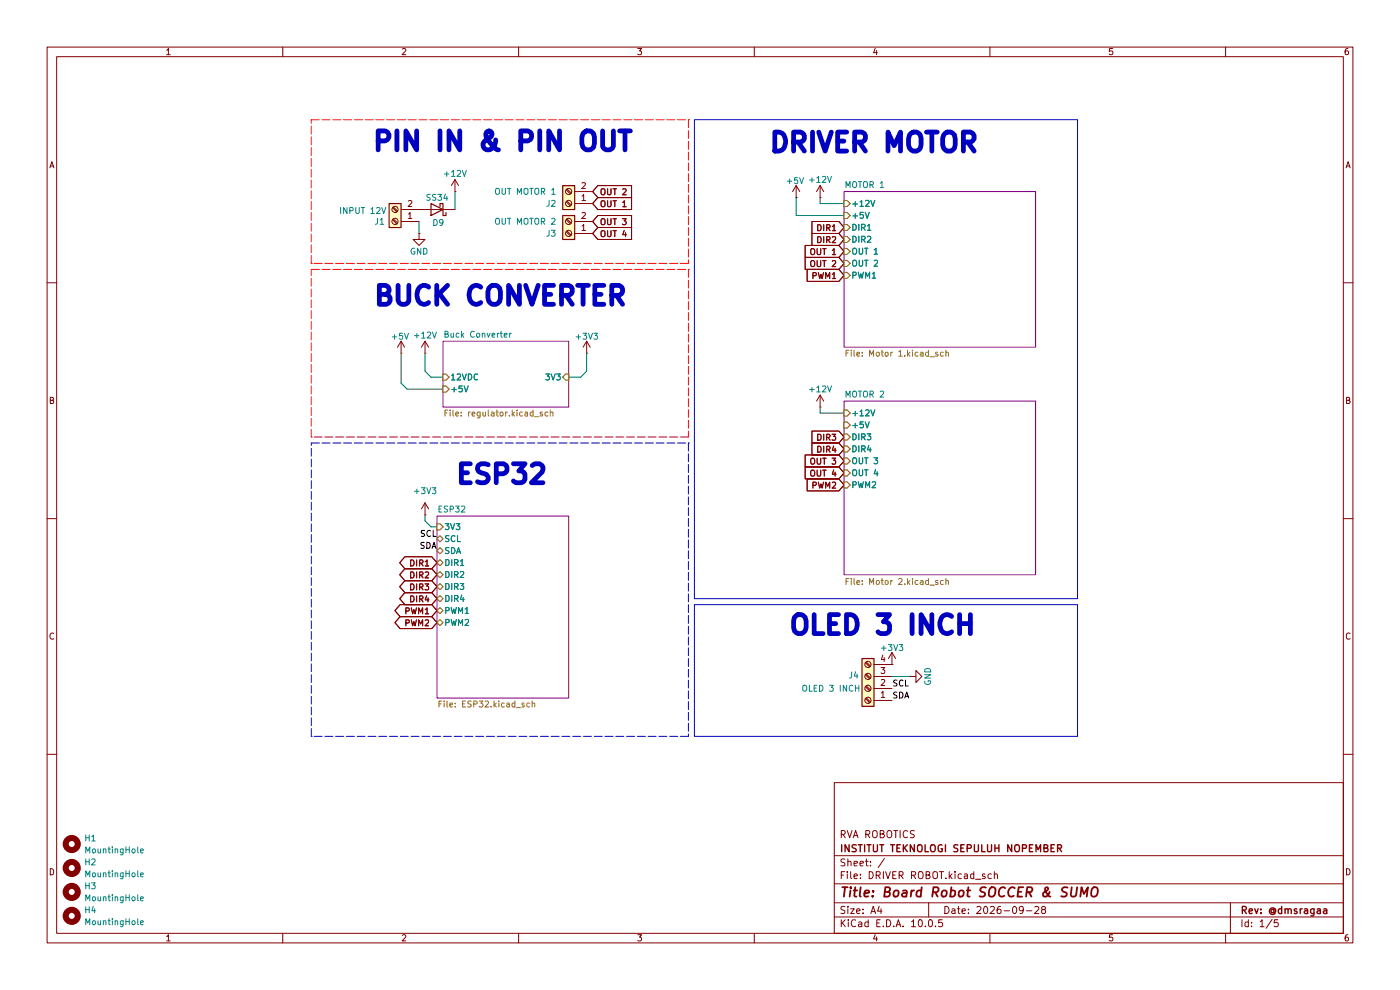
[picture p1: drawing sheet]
(kicad_sch
 (version 20260306)
 (generator "eeschema")
 (generator_version "10.0")
 (paper "A4")
 (title_block
  (title "Board Robot SOCCER & SUMO")
  (date "2026-09-28")
  (rev "@dmsragaa")
  (company "INSTITUT TEKNOLOGI SEPULUH NOPEMBER")
  (comment 1 "RVA ROBOTICS"))
 (lib_symbols
  (symbol "Connector:Screw_Terminal_01x02"
   (pin_names
    (offset 1.016) (hide yes)) (exclude_from_sim no) (in_bom yes) (on_board yes)
   (in_pos_files yes)
   (duplicate_pin_numbers_are_jumpers no)
   (property "Reference" "J" (at 0 2.54 0) (show_name no) (do_not_autoplace no) (effects (font (size 1.27 1.27))))
   (property "Value" "Screw_Terminal_01x02" (at 0 -5.08 0) (show_name no) (do_not_autoplace no) (effects (font (size 1.27 1.27))))
   (property "Footprint" "" (at 0 0 0) (show_name no) (do_not_autoplace no) (hide yes) (effects (font (size 1.27 1.27))))
   (property "Datasheet" "" (at 0 0 0) (show_name no) (do_not_autoplace no) (hide yes) (effects (font (size 1.27 1.27))))
   (property "Description" "Generic screw terminal, single row, 01x02, script generated (kicad-library-utils/schlib/autogen/connector/)" (at 0 0 0) (show_name no) (do_not_autoplace no) (hide yes) (effects (font (size 1.27 1.27))))
   (symbol "Screw_Terminal_01x02_1_1"
    (rectangle (start -1.27 1.27) (end 1.27 -3.81) (stroke (width 0.254) (type default)) (fill (type background)))
    (polyline (pts (xy -0.5334 0.3302) (xy 0.3302 -0.508)) (stroke (width 0.1524) (type default)) (fill (type none)))
    (polyline (pts (xy -0.5334 -2.2098) (xy 0.3302 -3.048)) (stroke (width 0.1524) (type default)) (fill (type none)))
    (polyline (pts (xy -0.3556 0.508) (xy 0.508 -0.3302)) (stroke (width 0.1524) (type default)) (fill (type none)))
    (polyline (pts (xy -0.3556 -2.032) (xy 0.508 -2.8702)) (stroke (width 0.1524) (type default)) (fill (type none)))
    (circle (center 0 0) (radius 0.635) (stroke (width 0.1524) (type default)) (fill (type none)))
    (circle (center 0 -2.54) (radius 0.635) (stroke (width 0.1524) (type default)) (fill (type none)))
    (pin passive line (at -5.08 0 0) (length 3.81) (name "Pin_1" (effects (font (size 1.27 1.27)))) (number "1" (effects (font (size 1.27 1.27)))))
    (pin passive line (at -5.08 -2.54 0) (length 3.81) (name "Pin_2" (effects (font (size 1.27 1.27)))) (number "2" (effects (font (size 1.27 1.27))))))
   (embedded_fonts no))
  (symbol "Connector:Screw_Terminal_01x04"
   (pin_names
    (offset 1.016) (hide yes)) (exclude_from_sim no) (in_bom yes) (on_board yes)
   (in_pos_files yes)
   (duplicate_pin_numbers_are_jumpers no)
   (property "Reference" "J" (at 0 5.08 0) (show_name no) (do_not_autoplace no) (effects (font (size 1.27 1.27))))
   (property "Value" "Screw_Terminal_01x04" (at 0 -7.62 0) (show_name no) (do_not_autoplace no) (effects (font (size 1.27 1.27))))
   (property "Footprint" "" (at 0 0 0) (show_name no) (do_not_autoplace no) (hide yes) (effects (font (size 1.27 1.27))))
   (property "Datasheet" "" (at 0 0 0) (show_name no) (do_not_autoplace no) (hide yes) (effects (font (size 1.27 1.27))))
   (property "Description" "Generic screw terminal, single row, 01x04, script generated (kicad-library-utils/schlib/autogen/connector/)" (at 0 0 0) (show_name no) (do_not_autoplace no) (hide yes) (effects (font (size 1.27 1.27))))
   (symbol "Screw_Terminal_01x04_1_1"
    (rectangle (start -1.27 3.81) (end 1.27 -6.35) (stroke (width 0.254) (type default)) (fill (type background)))
    (polyline (pts (xy -0.5334 2.8702) (xy 0.3302 2.032)) (stroke (width 0.1524) (type default)) (fill (type none)))
    (polyline (pts (xy -0.5334 0.3302) (xy 0.3302 -0.508)) (stroke (width 0.1524) (type default)) (fill (type none)))
    (polyline (pts (xy -0.5334 -2.2098) (xy 0.3302 -3.048)) (stroke (width 0.1524) (type default)) (fill (type none)))
    (polyline (pts (xy -0.5334 -4.7498) (xy 0.3302 -5.588)) (stroke (width 0.1524) (type default)) (fill (type none)))
    (polyline (pts (xy -0.3556 3.048) (xy 0.508 2.2098)) (stroke (width 0.1524) (type default)) (fill (type none)))
    (polyline (pts (xy -0.3556 0.508) (xy 0.508 -0.3302)) (stroke (width 0.1524) (type default)) (fill (type none)))
    (polyline (pts (xy -0.3556 -2.032) (xy 0.508 -2.8702)) (stroke (width 0.1524) (type default)) (fill (type none)))
    (polyline (pts (xy -0.3556 -4.572) (xy 0.508 -5.4102)) (stroke (width 0.1524) (type default)) (fill (type none)))
    (circle (center 0 2.54) (radius 0.635) (stroke (width 0.1524) (type default)) (fill (type none)))
    (circle (center 0 0) (radius 0.635) (stroke (width 0.1524) (type default)) (fill (type none)))
    (circle (center 0 -2.54) (radius 0.635) (stroke (width 0.1524) (type default)) (fill (type none)))
    (circle (center 0 -5.08) (radius 0.635) (stroke (width 0.1524) (type default)) (fill (type none)))
    (pin passive line (at -5.08 2.54 0) (length 3.81) (name "Pin_1" (effects (font (size 1.27 1.27)))) (number "1" (effects (font (size 1.27 1.27)))))
    (pin passive line (at -5.08 0 0) (length 3.81) (name "Pin_2" (effects (font (size 1.27 1.27)))) (number "2" (effects (font (size 1.27 1.27)))))
    (pin passive line (at -5.08 -2.54 0) (length 3.81) (name "Pin_3" (effects (font (size 1.27 1.27)))) (number "3" (effects (font (size 1.27 1.27)))))
    (pin passive line (at -5.08 -5.08 0) (length 3.81) (name "Pin_4" (effects (font (size 1.27 1.27)))) (number "4" (effects (font (size 1.27 1.27))))))
   (embedded_fonts no))
  (symbol "Diode:SS34"
   (pin_numbers (hide yes))
   (pin_names
    (offset 1.016) (hide yes)) (exclude_from_sim no) (in_bom yes) (on_board yes)
   (in_pos_files yes)
   (duplicate_pin_numbers_are_jumpers no)
   (property "Reference" "D" (at 0 2.54 0) (show_name no) (do_not_autoplace no) (effects (font (size 1.27 1.27))))
   (property "Value" "SS34" (at 0 -2.54 0) (show_name no) (do_not_autoplace no) (effects (font (size 1.27 1.27))))
   (property "Footprint" "Diode_SMD:D_SMA" (at 0 -4.445 0) (show_name no) (do_not_autoplace no) (hide yes) (effects (font (size 1.27 1.27))))
   (property "Datasheet" "https://www.vishay.com/docs/88751/ss32.pdf" (at 0 0 0) (show_name no) (do_not_autoplace no) (hide yes) (effects (font (size 1.27 1.27))))
   (property "Description" "40V 3A Schottky Diode, SMA" (at 0 0 0) (show_name no) (do_not_autoplace no) (hide yes) (effects (font (size 1.27 1.27))))
   (symbol "SS34_0_1"
    (polyline (pts (xy -1.905 0.635) (xy -1.905 1.27) (xy -1.27 1.27) (xy -1.27 -1.27) (xy -0.635 -1.27) (xy -0.635 -0.635)) (stroke (width 0.254) (type default)) (fill (type none)))
    (polyline (pts (xy 1.27 1.27) (xy 1.27 -1.27) (xy -1.27 0) (xy 1.27 1.27)) (stroke (width 0.254) (type default)) (fill (type none)))
    (polyline (pts (xy 1.27 0) (xy -1.27 0)) (stroke (width 0) (type default)) (fill (type none))))
   (symbol "SS34_1_1"
    (pin passive line (at -3.81 0 0) (length 2.54) (name "K" (effects (font (size 1.27 1.27)))) (number "1" (effects (font (size 1.27 1.27)))))
    (pin passive line (at 3.81 0 180) (length 2.54) (name "A" (effects (font (size 1.27 1.27)))) (number "2" (effects (font (size 1.27 1.27))))))
   (embedded_fonts no))
  (symbol "Mechanical:MountingHole"
   (pin_names
    (offset 1.016)) (exclude_from_sim no) (in_bom no) (on_board yes)
   (in_pos_files yes)
   (duplicate_pin_numbers_are_jumpers no)
   (property "Reference" "H" (at 0 5.08 0) (show_name no) (do_not_autoplace no) (effects (font (size 1.27 1.27))))
   (property "Value" "MountingHole" (at 0 3.175 0) (show_name no) (do_not_autoplace no) (effects (font (size 1.27 1.27))))
   (property "Footprint" "" (at 0 0 0) (show_name no) (do_not_autoplace no) (hide yes) (effects (font (size 1.27 1.27))))
   (property "Datasheet" "" (at 0 0 0) (show_name no) (do_not_autoplace no) (hide yes) (effects (font (size 1.27 1.27))))
   (property "Description" "Mounting Hole without connection" (at 0 0 0) (show_name no) (do_not_autoplace no) (hide yes) (effects (font (size 1.27 1.27))))
   (symbol "MountingHole_0_1"
    (circle (center 0 0) (radius 1.27) (stroke (width 1.27) (type default)) (fill (type none))))
   (embedded_fonts no))
  (symbol "power:+12V"
   (power global)
   (pin_numbers (hide yes))
   (pin_names
    (offset 0) (hide yes)) (exclude_from_sim no) (in_bom yes) (on_board yes)
   (in_pos_files yes)
   (duplicate_pin_numbers_are_jumpers no)
   (property "Reference" "#PWR" (at 0 -3.81 0) (show_name no) (do_not_autoplace no) (hide yes) (effects (font (size 1.27 1.27))))
   (property "Value" "+12V" (at 0 3.556 0) (show_name no) (do_not_autoplace no) (effects (font (size 1.27 1.27))))
   (property "Footprint" "" (at 0 0 0) (show_name no) (do_not_autoplace no) (hide yes) (effects (font (size 1.27 1.27))))
   (property "Datasheet" "" (at 0 0 0) (show_name no) (do_not_autoplace no) (hide yes) (effects (font (size 1.27 1.27))))
   (property "Description" "Power symbol creates a global label with name \"+12V\"" (at 0 0 0) (show_name no) (do_not_autoplace no) (hide yes) (effects (font (size 1.27 1.27))))
   (symbol "+12V_0_1"
    (polyline (pts (xy -0.762 1.27) (xy 0 2.54)) (stroke (width 0) (type default)) (fill (type none)))
    (polyline (pts (xy 0 2.54) (xy 0.762 1.27)) (stroke (width 0) (type default)) (fill (type none)))
    (polyline (pts (xy 0 0) (xy 0 2.54)) (stroke (width 0) (type default)) (fill (type none))))
   (symbol "+12V_1_1"
    (pin power_in line (at 0 0 90) (length 0) (name "" (effects (font (size 1.27 1.27)))) (number "1" (effects (font (size 1.27 1.27))))))
   (embedded_fonts no))
  (symbol "power:+3V3"
   (power global)
   (pin_numbers (hide yes))
   (pin_names
    (offset 0) (hide yes)) (exclude_from_sim no) (in_bom yes) (on_board yes)
   (in_pos_files yes)
   (duplicate_pin_numbers_are_jumpers no)
   (property "Reference" "#PWR" (at 0 -3.81 0) (show_name no) (do_not_autoplace no) (hide yes) (effects (font (size 1.27 1.27))))
   (property "Value" "+3V3" (at 0 3.556 0) (show_name no) (do_not_autoplace no) (effects (font (size 1.27 1.27))))
   (property "Footprint" "" (at 0 0 0) (show_name no) (do_not_autoplace no) (hide yes) (effects (font (size 1.27 1.27))))
   (property "Datasheet" "" (at 0 0 0) (show_name no) (do_not_autoplace no) (hide yes) (effects (font (size 1.27 1.27))))
   (property "Description" "Power symbol creates a global label with name \"+3V3\"" (at 0 0 0) (show_name no) (do_not_autoplace no) (hide yes) (effects (font (size 1.27 1.27))))
   (symbol "+3V3_0_1"
    (polyline (pts (xy -0.762 1.27) (xy 0 2.54)) (stroke (width 0) (type default)) (fill (type none)))
    (polyline (pts (xy 0 2.54) (xy 0.762 1.27)) (stroke (width 0) (type default)) (fill (type none)))
    (polyline (pts (xy 0 0) (xy 0 2.54)) (stroke (width 0) (type default)) (fill (type none))))
   (symbol "+3V3_1_1"
    (pin power_in line (at 0 0 90) (length 0) (name "" (effects (font (size 1.27 1.27)))) (number "1" (effects (font (size 1.27 1.27))))))
   (embedded_fonts no))
  (symbol "power:+5V"
   (power global)
   (pin_numbers (hide yes))
   (pin_names
    (offset 0) (hide yes)) (exclude_from_sim no) (in_bom yes) (on_board yes)
   (in_pos_files yes)
   (duplicate_pin_numbers_are_jumpers no)
   (property "Reference" "#PWR" (at 0 -3.81 0) (show_name no) (do_not_autoplace no) (hide yes) (effects (font (size 1.27 1.27))))
   (property "Value" "+5V" (at 0 3.556 0) (show_name no) (do_not_autoplace no) (effects (font (size 1.27 1.27))))
   (property "Footprint" "" (at 0 0 0) (show_name no) (do_not_autoplace no) (hide yes) (effects (font (size 1.27 1.27))))
   (property "Datasheet" "" (at 0 0 0) (show_name no) (do_not_autoplace no) (hide yes) (effects (font (size 1.27 1.27))))
   (property "Description" "Power symbol creates a global label with name \"+5V\"" (at 0 0 0) (show_name no) (do_not_autoplace no) (hide yes) (effects (font (size 1.27 1.27))))
   (symbol "+5V_0_1"
    (polyline (pts (xy -0.762 1.27) (xy 0 2.54)) (stroke (width 0) (type default)) (fill (type none)))
    (polyline (pts (xy 0 2.54) (xy 0.762 1.27)) (stroke (width 0) (type default)) (fill (type none)))
    (polyline (pts (xy 0 0) (xy 0 2.54)) (stroke (width 0) (type default)) (fill (type none))))
   (symbol "+5V_1_1"
    (pin power_in line (at 0 0 90) (length 0) (name "" (effects (font (size 1.27 1.27)))) (number "1" (effects (font (size 1.27 1.27))))))
   (embedded_fonts no))
  (symbol "power:GND"
   (power global)
   (pin_numbers (hide yes))
   (pin_names
    (offset 0) (hide yes)) (exclude_from_sim no) (in_bom yes) (on_board yes)
   (in_pos_files yes)
   (duplicate_pin_numbers_are_jumpers no)
   (property "Reference" "#PWR" (at 0 -6.35 0) (show_name no) (do_not_autoplace no) (hide yes) (effects (font (size 1.27 1.27))))
   (property "Value" "GND" (at 0 -3.81 0) (show_name no) (do_not_autoplace no) (effects (font (size 1.27 1.27))))
   (property "Footprint" "" (at 0 0 0) (show_name no) (do_not_autoplace no) (hide yes) (effects (font (size 1.27 1.27))))
   (property "Datasheet" "" (at 0 0 0) (show_name no) (do_not_autoplace no) (hide yes) (effects (font (size 1.27 1.27))))
   (property "Description" "Power symbol creates a global label with name \"GND\" , ground" (at 0 0 0) (show_name no) (do_not_autoplace no) (hide yes) (effects (font (size 1.27 1.27))))
   (symbol "GND_0_1"
    (polyline (pts (xy 0 0) (xy 0 -1.27) (xy 1.27 -1.27) (xy 0 -2.54) (xy -1.27 -1.27) (xy 0 -1.27)) (stroke (width 0) (type default)) (fill (type none))))
   (symbol "GND_1_1"
    (pin power_in line (at 0 0 270) (length 0) (name "" (effects (font (size 1.27 1.27)))) (number "1" (effects (font (size 1.27 1.27))))))
   (embedded_fonts no)))
 (rectangle
  (start 66.04 93.98)
  (end 146.05 156.21)
  (stroke (width 0) (type dash))
  (fill (type none)))
 (rectangle
  (start 147.32 128.27)
  (end 228.6 156.21)
  (stroke (width 0) (type solid))
  (fill (type none)))
 (rectangle
  (start 147.32 25.4)
  (end 228.6 127)
  (stroke (width 0) (type solid))
  (fill (type none)))
 (rectangle
  (start 66.04 25.4)
  (end 146.05 55.88)
  (stroke (width 0) (type dash) (color 255 2 0 1))
  (fill (type none)))
 (rectangle
  (start 66.04 57.15)
  (end 146.05 92.71)
  (stroke (width 0) (type dash) (color 255 2 0 1))
  (fill (type none)))
 (text "BUCK CONVERTER"
  (exclude_from_sim no)
  (at 106.172 62.992 0)
  (effects (font (size 4 4) (thickness 1)
    (bold yes))))
 (text "PIN IN & PIN OUT"
  (exclude_from_sim no)
  (at 106.68 30.226 0)
  (effects (font (size 4 4) (thickness 1)
    (bold yes))))
 (text "OLED 3 INCH"
  (exclude_from_sim no)
  (at 187.198 132.842 0)
  (effects (font (size 4 4) (thickness 1)
    (bold yes))))
 (text "ESP32"
  (exclude_from_sim no)
  (at 106.426 100.838 0)
  (effects (font (size 4 4) (thickness 1)
    (bold yes))))
 (text "DRIVER MOTOR"
  (exclude_from_sim no)
  (at 185.42 30.48 0)
  (effects (font (size 4 4) (thickness 1)
    (bold yes))))
 (wire
  (pts (xy 168.91 41.91) (xy 168.91 45.72))
  (stroke (width 0) (type default)))
 (wire
  (pts (xy 173.99 86.36) (xy 173.99 87.63))
  (stroke (width 0) (type default)))
 (wire
  (pts (xy 96.52 40.64) (xy 96.52 44.45))
  (stroke (width 0) (type default)))
 (wire
  (pts (xy 90.17 78.74) (xy 91.44 80.01))
  (stroke (width 0) (type default)))
 (wire
  (pts (xy 124.46 74.93) (xy 124.46 78.74))
  (stroke (width 0) (type default)))
 (wire
  (pts (xy 124.46 78.74) (xy 123.19 80.01))
  (stroke (width 0) (type default)))
 (wire
  (pts (xy 120.65 80.01) (xy 123.19 80.01))
  (stroke (width 0) (type default)))
 (wire
  (pts (xy 173.99 41.91) (xy 173.99 43.18))
  (stroke (width 0) (type default)))
 (wire
  (pts (xy 90.17 74.93) (xy 90.17 78.74))
  (stroke (width 0) (type default)))
 (wire
  (pts (xy 173.99 87.63) (xy 179.07 87.63))
  (stroke (width 0) (type default)))
 (wire
  (pts (xy 91.44 80.01) (xy 93.98 80.01))
  (stroke (width 0) (type default)))
 (wire
  (pts (xy 91.44 111.76) (xy 92.71 111.76))
  (stroke (width 0) (type default)))
 (wire
  (pts (xy 85.09 74.93) (xy 85.09 81.28))
  (stroke (width 0) (type default)))
 (wire
  (pts (xy 90.17 110.49) (xy 91.44 111.76))
  (stroke (width 0) (type default)))
 (wire
  (pts (xy 88.9 49.53) (xy 88.9 46.99))
  (stroke (width 0) (type default)))
 (wire
  (pts (xy 173.99 43.18) (xy 179.07 43.18))
  (stroke (width 0) (type default)))
 (wire
  (pts (xy 85.09 81.28) (xy 86.36 82.55))
  (stroke (width 0) (type default)))
 (wire
  (pts (xy 90.17 109.22) (xy 90.17 110.49))
  (stroke (width 0) (type default)))
 (wire
  (pts (xy 193.04 143.51) (xy 189.23 143.51))
  (stroke (width 0) (type default)))
 (wire
  (pts (xy 168.91 45.72) (xy 179.07 45.72))
  (stroke (width 0) (type default)))
 (wire
  (pts (xy 86.36 82.55) (xy 93.98 82.55))
  (stroke (width 0) (type default)))
 (label "SCL"
  (at 189.23 146.05 0)
  (effects (font (size 1.27 1.27)) (justify left bottom)))
 (label "SDA"
  (at 92.71 116.84 180)
  (effects (font (size 1.27 1.27)) (justify right bottom)))
 (label "SCL"
  (at 92.71 114.3 180)
  (effects (font (size 1.27 1.27)) (justify right bottom)))
 (label "SDA"
  (at 189.23 148.59 0)
  (effects (font (size 1.27 1.27)) (justify left bottom)))
 (global_label "OUT 4"
  (shape input)
  (at 125.73 49.53 0)
  (fields_autoplaced yes)
  (effects (font (size 1.27 1.27)) (justify left))
  (property "Intersheetrefs" "${INTERSHEET_REFS}" (at 134.5209 49.53 0) (hide yes) (show_name no) (do_not_autoplace no) (effects (font (size 1.27 1.27)) (justify left))))
 (global_label "DIR4"
  (shape input)
  (at 179.07 95.25 180)
  (effects (font (size 1.27 1.27)) (justify right))
  (property "Intersheetrefs" "${INTERSHEET_REFS}" (at 179.07 95.25 0) (hide yes) (show_name no) (do_not_autoplace no) (effects (font (size 1.27 1.27)))))
 (global_label "OUT 3"
  (shape input)
  (at 179.07 97.79 180)
  (effects (font (size 1.27 1.27)) (justify right))
  (property "Intersheetrefs" "${INTERSHEET_REFS}" (at 179.07 97.79 0) (hide yes) (show_name no) (do_not_autoplace no) (effects (font (size 1.27 1.27)))))
 (global_label "PWM2"
  (shape bidirectional)
  (at 92.71 132.08 180)
  (effects (font (size 1.27 1.27)) (justify right))
  (property "Intersheetrefs" "${INTERSHEET_REFS}" (at 92.71 132.08 0) (hide yes) (show_name no) (do_not_autoplace no) (effects (font (size 1.27 1.27)))))
 (global_label "OUT 3"
  (shape input)
  (at 125.73 46.99 0)
  (fields_autoplaced yes)
  (effects (font (size 1.27 1.27)) (justify left))
  (property "Intersheetrefs" "${INTERSHEET_REFS}" (at 134.5209 46.99 0) (hide yes) (show_name no) (do_not_autoplace no) (effects (font (size 1.27 1.27)) (justify left))))
 (global_label "DIR3"
  (shape input)
  (at 179.07 92.71 180)
  (effects (font (size 1.27 1.27)) (justify right))
  (property "Intersheetrefs" "${INTERSHEET_REFS}" (at 179.07 92.71 0) (hide yes) (show_name no) (do_not_autoplace no) (effects (font (size 1.27 1.27)))))
 (global_label "OUT 4"
  (shape input)
  (at 179.07 100.33 180)
  (effects (font (size 1.27 1.27)) (justify right))
  (property "Intersheetrefs" "${INTERSHEET_REFS}" (at 179.07 100.33 0) (hide yes) (show_name no) (do_not_autoplace no) (effects (font (size 1.27 1.27)))))
 (global_label "DIR2"
  (shape input)
  (at 179.07 50.8 180)
  (effects (font (size 1.27 1.27)) (justify right))
  (property "Intersheetrefs" "${INTERSHEET_REFS}" (at 179.07 50.8 0) (hide yes) (show_name no) (do_not_autoplace no) (effects (font (size 1.27 1.27)))))
 (global_label "OUT 2"
  (shape input)
  (at 179.07 55.88 180)
  (effects (font (size 1.27 1.27)) (justify right))
  (property "Intersheetrefs" "${INTERSHEET_REFS}" (at 179.07 55.88 0) (hide yes) (show_name no) (do_not_autoplace no) (effects (font (size 1.27 1.27)))))
 (global_label "PWM1"
  (shape input)
  (at 179.07 58.42 180)
  (effects (font (size 1.27 1.27)) (justify right))
  (property "Intersheetrefs" "${INTERSHEET_REFS}" (at 179.07 58.42 0) (hide yes) (show_name no) (do_not_autoplace no) (effects (font (size 1.27 1.27)))))
 (global_label "PWM1"
  (shape bidirectional)
  (at 92.71 129.54 180)
  (effects (font (size 1.27 1.27)) (justify right))
  (property "Intersheetrefs" "${INTERSHEET_REFS}" (at 92.71 129.54 0) (hide yes) (show_name no) (do_not_autoplace no) (effects (font (size 1.27 1.27)))))
 (global_label "DIR1"
  (shape input)
  (at 179.07 48.26 180)
  (effects (font (size 1.27 1.27)) (justify right))
  (property "Intersheetrefs" "${INTERSHEET_REFS}" (at 179.07 48.26 0) (hide yes) (show_name no) (do_not_autoplace no) (effects (font (size 1.27 1.27)))))
 (global_label "DIR4"
  (shape bidirectional)
  (at 92.71 127 180)
  (effects (font (size 1.27 1.27)) (justify right))
  (property "Intersheetrefs" "${INTERSHEET_REFS}" (at 92.71 127 0) (hide yes) (show_name no) (do_not_autoplace no) (effects (font (size 1.27 1.27)))))
 (global_label "OUT 1"
  (shape input)
  (at 125.73 43.18 0)
  (fields_autoplaced yes)
  (effects (font (size 1.27 1.27)) (justify left))
  (property "Intersheetrefs" "${INTERSHEET_REFS}" (at 134.5209 43.18 0) (hide yes) (show_name no) (do_not_autoplace no) (effects (font (size 1.27 1.27)) (justify left))))
 (global_label "OUT 1"
  (shape input)
  (at 179.07 53.34 180)
  (effects (font (size 1.27 1.27)) (justify right))
  (property "Intersheetrefs" "${INTERSHEET_REFS}" (at 179.07 53.34 0) (hide yes) (show_name no) (do_not_autoplace no) (effects (font (size 1.27 1.27)))))
 (global_label "PWM2"
  (shape input)
  (at 179.07 102.87 180)
  (effects (font (size 1.27 1.27)) (justify right))
  (property "Intersheetrefs" "${INTERSHEET_REFS}" (at 179.07 102.87 0) (hide yes) (show_name no) (do_not_autoplace no) (effects (font (size 1.27 1.27)))))
 (global_label "OUT 2"
  (shape input)
  (at 125.73 40.64 0)
  (fields_autoplaced yes)
  (effects (font (size 1.27 1.27)) (justify left))
  (property "Intersheetrefs" "${INTERSHEET_REFS}" (at 134.5209 40.64 0) (hide yes) (show_name no) (do_not_autoplace no) (effects (font (size 1.27 1.27)) (justify left))))
 (global_label "DIR1"
  (shape bidirectional)
  (at 92.71 119.38 180)
  (effects (font (size 1.27 1.27)) (justify right))
  (property "Intersheetrefs" "${INTERSHEET_REFS}" (at 92.71 119.38 0) (hide yes) (show_name no) (do_not_autoplace no) (effects (font (size 1.27 1.27)))))
 (global_label "DIR3"
  (shape bidirectional)
  (at 92.71 124.46 180)
  (effects (font (size 1.27 1.27)) (justify right))
  (property "Intersheetrefs" "${INTERSHEET_REFS}" (at 92.71 124.46 0) (hide yes) (show_name no) (do_not_autoplace no) (effects (font (size 1.27 1.27)))))
 (global_label "DIR2"
  (shape bidirectional)
  (at 92.71 121.92 180)
  (effects (font (size 1.27 1.27)) (justify right))
  (property "Intersheetrefs" "${INTERSHEET_REFS}" (at 92.71 121.92 0) (hide yes) (show_name no) (do_not_autoplace no) (effects (font (size 1.27 1.27)))))
 (symbol
  (lib_id "Connector:Screw_Terminal_01x02")
  (at 83.82 46.99 180)
  (unit 1)
  (body_style 1)
  (exclude_from_sim no)
  (in_bom yes)
  (on_board yes)
  (in_pos_files yes)
  (dnp no)
  (property "Reference" "J1" (at 80.518 46.99 0) (show_name no) (do_not_autoplace no) (effects (font (size 1.27 1.27))))
  (property "Value" "INPUT 12V" (at 76.962 44.704 0) (show_name no) (do_not_autoplace no) (effects (font (size 1.27 1.27))))
  (property "Footprint" "TerminalBlock_Phoenix:TerminalBlock_Phoenix_MKDS-1,5-2_1x02_P5.00mm_Horizontal" (at 83.82 46.99 0) (hide yes) (show_name no) (do_not_autoplace no) (effects (font (size 1.27 1.27))))
  (property "Datasheet" "" (at 83.82 46.99 0) (hide yes) (show_name no) (do_not_autoplace no) (effects (font (size 1.27 1.27))))
  (property "Description" "Generic screw terminal, single row, 01x02, script generated (kicad-library-utils/schlib/autogen/connector/)" (at 83.82 46.99 0) (hide yes) (show_name no) (do_not_autoplace no) (effects (font (size 1.27 1.27))))
  (pin "1")
  (pin "2"))
 (symbol
  (lib_id "power:+5V")
  (at 85.09 74.93 0)
  (unit 1)
  (body_style 1)
  (exclude_from_sim no)
  (in_bom yes)
  (on_board yes)
  (in_pos_files yes)
  (dnp no)
  (property "Reference" "#PWR071" (at 85.09 78.74 0) (hide yes) (show_name no) (do_not_autoplace no) (effects (font (size 1.27 1.27))))
  (property "Value" "+5V" (at 84.836 71.374 0) (show_name no) (do_not_autoplace no) (effects (font (size 1.27 1.27))))
  (property "Footprint" "" (at 85.09 74.93 0) (hide yes) (show_name no) (do_not_autoplace no) (effects (font (size 1.27 1.27))))
  (property "Datasheet" "" (at 85.09 74.93 0) (hide yes) (show_name no) (do_not_autoplace no) (effects (font (size 1.27 1.27))))
  (property "Description" "Power symbol creates a global label with name \"+5V\"" (at 85.09 74.93 0) (hide yes) (show_name no) (do_not_autoplace no) (effects (font (size 1.27 1.27))))
  (pin "1"))
 (symbol
  (lib_id "Mechanical:MountingHole")
  (at 15.24 184.15 0)
  (unit 1)
  (body_style 1)
  (exclude_from_sim no)
  (in_bom no)
  (on_board yes)
  (in_pos_files yes)
  (dnp no)
  (fields_autoplaced yes)
  (property "Reference" "H2" (at 17.78 182.8799 0) (show_name no) (do_not_autoplace no) (effects (font (size 1.27 1.27)) (justify left)))
  (property "Value" "MountingHole" (at 17.78 185.4199 0) (show_name no) (do_not_autoplace no) (effects (font (size 1.27 1.27)) (justify left)))
  (property "Footprint" "MountingHole:MountingHole_3.2mm_M3_DIN965_Pad_TopBottom" (at 15.24 184.15 0) (hide yes) (show_name no) (do_not_autoplace no) (effects (font (size 1.27 1.27))))
  (property "Datasheet" "" (at 15.24 184.15 0) (hide yes) (show_name no) (do_not_autoplace no) (effects (font (size 1.27 1.27))))
  (property "Description" "Mounting Hole without connection" (at 15.24 184.15 0) (hide yes) (show_name no) (do_not_autoplace no) (effects (font (size 1.27 1.27)))))
 (symbol
  (lib_id "power:+12V")
  (at 90.17 74.93 0)
  (unit 1)
  (body_style 1)
  (exclude_from_sim no)
  (in_bom yes)
  (on_board yes)
  (in_pos_files yes)
  (dnp no)
  (property "Reference" "#PWR052" (at 90.17 78.74 0) (hide yes) (show_name no) (do_not_autoplace no) (effects (font (size 1.27 1.27))))
  (property "Value" "+12V" (at 90.17 71.12 0) (show_name no) (do_not_autoplace no) (effects (font (size 1.27 1.27))))
  (property "Footprint" "" (at 90.17 74.93 0) (hide yes) (show_name no) (do_not_autoplace no) (effects (font (size 1.27 1.27))))
  (property "Datasheet" "" (at 90.17 74.93 0) (hide yes) (show_name no) (do_not_autoplace no) (effects (font (size 1.27 1.27))))
  (property "Description" "Power symbol creates a global label with name \"+12V\"" (at 90.17 74.93 0) (hide yes) (show_name no) (do_not_autoplace no) (effects (font (size 1.27 1.27))))
  (pin "1"))
 (symbol
  (lib_id "power:+5V")
  (at 168.91 41.91 0)
  (unit 1)
  (body_style 1)
  (exclude_from_sim no)
  (in_bom yes)
  (on_board yes)
  (in_pos_files yes)
  (dnp no)
  (property "Reference" "#PWR072" (at 168.91 45.72 0) (hide yes) (show_name no) (do_not_autoplace no) (effects (font (size 1.27 1.27))))
  (property "Value" "+5V" (at 168.656 38.354 0) (show_name no) (do_not_autoplace no) (effects (font (size 1.27 1.27))))
  (property "Footprint" "" (at 168.91 41.91 0) (hide yes) (show_name no) (do_not_autoplace no) (effects (font (size 1.27 1.27))))
  (property "Datasheet" "" (at 168.91 41.91 0) (hide yes) (show_name no) (do_not_autoplace no) (effects (font (size 1.27 1.27))))
  (property "Description" "Power symbol creates a global label with name \"+5V\"" (at 168.91 41.91 0) (hide yes) (show_name no) (do_not_autoplace no) (effects (font (size 1.27 1.27))))
  (pin "1"))
 (symbol
  (lib_id "power:+3V3")
  (at 90.17 109.22 0)
  (unit 1)
  (body_style 1)
  (exclude_from_sim no)
  (in_bom yes)
  (on_board yes)
  (in_pos_files yes)
  (dnp no)
  (fields_autoplaced yes)
  (property "Reference" "#PWR050" (at 90.17 113.03 0) (hide yes) (show_name no) (do_not_autoplace no) (effects (font (size 1.27 1.27))))
  (property "Value" "+3V3" (at 90.17 104.14 0) (show_name no) (do_not_autoplace no) (effects (font (size 1.27 1.27))))
  (property "Footprint" "" (at 90.17 109.22 0) (hide yes) (show_name no) (do_not_autoplace no) (effects (font (size 1.27 1.27))))
  (property "Datasheet" "" (at 90.17 109.22 0) (hide yes) (show_name no) (do_not_autoplace no) (effects (font (size 1.27 1.27))))
  (property "Description" "Power symbol creates a global label with name \"+3V3\"" (at 90.17 109.22 0) (hide yes) (show_name no) (do_not_autoplace no) (effects (font (size 1.27 1.27))))
  (pin "1"))
 (symbol
  (lib_id "Mechanical:MountingHole")
  (at 15.24 179.07 0)
  (unit 1)
  (body_style 1)
  (exclude_from_sim no)
  (in_bom no)
  (on_board yes)
  (in_pos_files yes)
  (dnp no)
  (fields_autoplaced yes)
  (property "Reference" "H1" (at 17.78 177.7999 0) (show_name no) (do_not_autoplace no) (effects (font (size 1.27 1.27)) (justify left)))
  (property "Value" "MountingHole" (at 17.78 180.3399 0) (show_name no) (do_not_autoplace no) (effects (font (size 1.27 1.27)) (justify left)))
  (property "Footprint" "MountingHole:MountingHole_3.2mm_M3_DIN965_Pad_TopBottom" (at 15.24 179.07 0) (hide yes) (show_name no) (do_not_autoplace no) (effects (font (size 1.27 1.27))))
  (property "Datasheet" "" (at 15.24 179.07 0) (hide yes) (show_name no) (do_not_autoplace no) (effects (font (size 1.27 1.27))))
  (property "Description" "Mounting Hole without connection" (at 15.24 179.07 0) (hide yes) (show_name no) (do_not_autoplace no) (effects (font (size 1.27 1.27)))))
 (symbol
  (lib_id "Connector:Screw_Terminal_01x02")
  (at 120.65 43.18 180)
  (unit 1)
  (body_style 1)
  (exclude_from_sim no)
  (in_bom yes)
  (on_board yes)
  (in_pos_files yes)
  (dnp no)
  (fields_autoplaced yes)
  (property "Reference" "J2" (at 118.11 43.1801 0) (show_name no) (do_not_autoplace no) (effects (font (size 1.27 1.27)) (justify left)))
  (property "Value" "OUT MOTOR 1" (at 118.11 40.6401 0) (show_name no) (do_not_autoplace no) (effects (font (size 1.27 1.27)) (justify left)))
  (property "Footprint" "TerminalBlock_Phoenix:TerminalBlock_Phoenix_MKDS-1,5-2_1x02_P5.00mm_Horizontal" (at 120.65 43.18 0) (hide yes) (show_name no) (do_not_autoplace no) (effects (font (size 1.27 1.27))))
  (property "Datasheet" "" (at 120.65 43.18 0) (hide yes) (show_name no) (do_not_autoplace no) (effects (font (size 1.27 1.27))))
  (property "Description" "Generic screw terminal, single row, 01x02, script generated (kicad-library-utils/schlib/autogen/connector/)" (at 120.65 43.18 0) (hide yes) (show_name no) (do_not_autoplace no) (effects (font (size 1.27 1.27))))
  (pin "2")
  (pin "1"))
 (symbol
  (lib_id "Connector:Screw_Terminal_01x02")
  (at 120.65 49.53 180)
  (unit 1)
  (body_style 1)
  (exclude_from_sim no)
  (in_bom yes)
  (on_board yes)
  (in_pos_files yes)
  (dnp no)
  (fields_autoplaced yes)
  (property "Reference" "J3" (at 118.11 49.5301 0) (show_name no) (do_not_autoplace no) (effects (font (size 1.27 1.27)) (justify left)))
  (property "Value" "OUT MOTOR 2" (at 118.11 46.9901 0) (show_name no) (do_not_autoplace no) (effects (font (size 1.27 1.27)) (justify left)))
  (property "Footprint" "TerminalBlock_Phoenix:TerminalBlock_Phoenix_MKDS-1,5-2_1x02_P5.00mm_Horizontal" (at 120.65 49.53 0) (hide yes) (show_name no) (do_not_autoplace no) (effects (font (size 1.27 1.27))))
  (property "Datasheet" "" (at 120.65 49.53 0) (hide yes) (show_name no) (do_not_autoplace no) (effects (font (size 1.27 1.27))))
  (property "Description" "Generic screw terminal, single row, 01x02, script generated (kicad-library-utils/schlib/autogen/connector/)" (at 120.65 49.53 0) (hide yes) (show_name no) (do_not_autoplace no) (effects (font (size 1.27 1.27))))
  (pin "2")
  (pin "1"))
 (symbol
  (lib_id "power:+12V")
  (at 173.99 41.91 0)
  (unit 1)
  (body_style 1)
  (exclude_from_sim no)
  (in_bom yes)
  (on_board yes)
  (in_pos_files yes)
  (dnp no)
  (property "Reference" "#PWR040" (at 173.99 45.72 0) (hide yes) (show_name no) (do_not_autoplace no) (effects (font (size 1.27 1.27))))
  (property "Value" "+12V" (at 173.99 38.1 0) (show_name no) (do_not_autoplace no) (effects (font (size 1.27 1.27))))
  (property "Footprint" "" (at 173.99 41.91 0) (hide yes) (show_name no) (do_not_autoplace no) (effects (font (size 1.27 1.27))))
  (property "Datasheet" "" (at 173.99 41.91 0) (hide yes) (show_name no) (do_not_autoplace no) (effects (font (size 1.27 1.27))))
  (property "Description" "Power symbol creates a global label with name \"+12V\"" (at 173.99 41.91 0) (hide yes) (show_name no) (do_not_autoplace no) (effects (font (size 1.27 1.27))))
  (pin "1"))
 (symbol
  (lib_id "Mechanical:MountingHole")
  (at 15.24 194.31 0)
  (unit 1)
  (body_style 1)
  (exclude_from_sim no)
  (in_bom no)
  (on_board yes)
  (in_pos_files yes)
  (dnp no)
  (fields_autoplaced yes)
  (property "Reference" "H4" (at 17.78 193.0399 0) (show_name no) (do_not_autoplace no) (effects (font (size 1.27 1.27)) (justify left)))
  (property "Value" "MountingHole" (at 17.78 195.5799 0) (show_name no) (do_not_autoplace no) (effects (font (size 1.27 1.27)) (justify left)))
  (property "Footprint" "MountingHole:MountingHole_3.2mm_M3_DIN965_Pad_TopBottom" (at 15.24 194.31 0) (hide yes) (show_name no) (do_not_autoplace no) (effects (font (size 1.27 1.27))))
  (property "Datasheet" "" (at 15.24 194.31 0) (hide yes) (show_name no) (do_not_autoplace no) (effects (font (size 1.27 1.27))))
  (property "Description" "Mounting Hole without connection" (at 15.24 194.31 0) (hide yes) (show_name no) (do_not_autoplace no) (effects (font (size 1.27 1.27)))))
 (symbol
  (lib_id "power:GND")
  (at 193.04 143.51 90)
  (unit 1)
  (body_style 1)
  (exclude_from_sim no)
  (in_bom yes)
  (on_board yes)
  (in_pos_files yes)
  (dnp no)
  (property "Reference" "#PWR056" (at 199.39 143.51 0) (hide yes) (show_name no) (do_not_autoplace no) (effects (font (size 1.27 1.27))))
  (property "Value" "GND" (at 196.85 145.542 0) (show_name no) (do_not_autoplace no) (effects (font (size 1.27 1.27)) (justify left)))
  (property "Footprint" "" (at 193.04 143.51 0) (hide yes) (show_name no) (do_not_autoplace no) (effects (font (size 1.27 1.27))))
  (property "Datasheet" "" (at 193.04 143.51 0) (hide yes) (show_name no) (do_not_autoplace no) (effects (font (size 1.27 1.27))))
  (property "Description" "Power symbol creates a global label with name \"GND\" , ground" (at 193.04 143.51 0) (hide yes) (show_name no) (do_not_autoplace no) (effects (font (size 1.27 1.27))))
  (pin "1"))
 (symbol
  (lib_id "power:GND")
  (at 88.9 49.53 0)
  (unit 1)
  (body_style 1)
  (exclude_from_sim no)
  (in_bom yes)
  (on_board yes)
  (in_pos_files yes)
  (dnp no)
  (property "Reference" "#PWR039" (at 88.9 55.88 0) (hide yes) (show_name no) (do_not_autoplace no) (effects (font (size 1.27 1.27))))
  (property "Value" "GND" (at 86.868 53.34 0) (show_name no) (do_not_autoplace no) (effects (font (size 1.27 1.27)) (justify left)))
  (property "Footprint" "" (at 88.9 49.53 0) (hide yes) (show_name no) (do_not_autoplace no) (effects (font (size 1.27 1.27))))
  (property "Datasheet" "" (at 88.9 49.53 0) (hide yes) (show_name no) (do_not_autoplace no) (effects (font (size 1.27 1.27))))
  (property "Description" "Power symbol creates a global label with name \"GND\" , ground" (at 88.9 49.53 0) (hide yes) (show_name no) (do_not_autoplace no) (effects (font (size 1.27 1.27))))
  (pin "1"))
 (symbol
  (lib_id "Connector:Screw_Terminal_01x04")
  (at 184.15 146.05 180)
  (unit 1)
  (body_style 1)
  (exclude_from_sim no)
  (in_bom yes)
  (on_board yes)
  (in_pos_files yes)
  (dnp no)
  (property "Reference" "J4" (at 181.102 143.256 0) (show_name no) (do_not_autoplace no) (effects (font (size 1.27 1.27))))
  (property "Value" "OLED 3 INCH" (at 176.276 146.05 0) (show_name no) (do_not_autoplace no) (effects (font (size 1.27 1.27))))
  (property "Footprint" "Connector_PinHeader_2.54mm:PinHeader_1x04_P2.54mm_Vertical" (at 184.15 146.05 0) (hide yes) (show_name no) (do_not_autoplace no) (effects (font (size 1.27 1.27))))
  (property "Datasheet" "" (at 184.15 146.05 0) (hide yes) (show_name no) (do_not_autoplace no) (effects (font (size 1.27 1.27))))
  (property "Description" "Generic screw terminal, single row, 01x04, script generated (kicad-library-utils/schlib/autogen/connector/)" (at 184.15 146.05 0) (hide yes) (show_name no) (do_not_autoplace no) (effects (font (size 1.27 1.27))))
  (pin "4")
  (pin "1")
  (pin "2")
  (pin "3"))
 (symbol
  (lib_id "Mechanical:MountingHole")
  (at 15.24 189.23 0)
  (unit 1)
  (body_style 1)
  (exclude_from_sim no)
  (in_bom no)
  (on_board yes)
  (in_pos_files yes)
  (dnp no)
  (fields_autoplaced yes)
  (property "Reference" "H3" (at 17.78 187.9599 0) (show_name no) (do_not_autoplace no) (effects (font (size 1.27 1.27)) (justify left)))
  (property "Value" "MountingHole" (at 17.78 190.4999 0) (show_name no) (do_not_autoplace no) (effects (font (size 1.27 1.27)) (justify left)))
  (property "Footprint" "MountingHole:MountingHole_3.2mm_M3_DIN965_Pad_TopBottom" (at 15.24 189.23 0) (hide yes) (show_name no) (do_not_autoplace no) (effects (font (size 1.27 1.27))))
  (property "Datasheet" "" (at 15.24 189.23 0) (hide yes) (show_name no) (do_not_autoplace no) (effects (font (size 1.27 1.27))))
  (property "Description" "Mounting Hole without connection" (at 15.24 189.23 0) (hide yes) (show_name no) (do_not_autoplace no) (effects (font (size 1.27 1.27)))))
 (symbol
  (lib_id "power:+12V")
  (at 96.52 40.64 0)
  (unit 1)
  (body_style 1)
  (exclude_from_sim no)
  (in_bom yes)
  (on_board yes)
  (in_pos_files yes)
  (dnp no)
  (property "Reference" "#PWR07" (at 96.52 44.45 0) (hide yes) (show_name no) (do_not_autoplace no) (effects (font (size 1.27 1.27))))
  (property "Value" "+12V" (at 96.52 36.83 0) (show_name no) (do_not_autoplace no) (effects (font (size 1.27 1.27))))
  (property "Footprint" "" (at 96.52 40.64 0) (hide yes) (show_name no) (do_not_autoplace no) (effects (font (size 1.27 1.27))))
  (property "Datasheet" "" (at 96.52 40.64 0) (hide yes) (show_name no) (do_not_autoplace no) (effects (font (size 1.27 1.27))))
  (property "Description" "Power symbol creates a global label with name \"+12V\"" (at 96.52 40.64 0) (hide yes) (show_name no) (do_not_autoplace no) (effects (font (size 1.27 1.27))))
  (pin "1"))
 (symbol
  (lib_id "Diode:SS34")
  (at 92.71 44.45 180)
  (unit 1)
  (body_style 1)
  (exclude_from_sim no)
  (in_bom yes)
  (on_board yes)
  (in_pos_files yes)
  (dnp no)
  (property "Reference" "D9" (at 92.964 47.244 0) (show_name no) (do_not_autoplace no) (effects (font (size 1.27 1.27))))
  (property "Value" "SS34" (at 92.71 41.91 0) (show_name no) (do_not_autoplace no) (effects (font (size 1.27 1.27))))
  (property "Footprint" "Diode_SMD:D_SMA" (at 92.71 40.005 0) (hide yes) (show_name no) (do_not_autoplace no) (effects (font (size 1.27 1.27))))
  (property "Datasheet" "https://www.vishay.com/docs/88751/ss32.pdf" (at 92.71 44.45 0) (hide yes) (show_name no) (do_not_autoplace no) (effects (font (size 1.27 1.27))))
  (property "Description" "40V 3A Schottky Diode, SMA" (at 92.71 44.45 0) (hide yes) (show_name no) (do_not_autoplace no) (effects (font (size 1.27 1.27))))
  (pin "1")
  (pin "2"))
 (symbol
  (lib_id "power:+12V")
  (at 173.99 86.36 0)
  (unit 1)
  (body_style 1)
  (exclude_from_sim no)
  (in_bom yes)
  (on_board yes)
  (in_pos_files yes)
  (dnp no)
  (property "Reference" "#PWR041" (at 173.99 90.17 0) (hide yes) (show_name no) (do_not_autoplace no) (effects (font (size 1.27 1.27))))
  (property "Value" "+12V" (at 173.99 82.55 0) (show_name no) (do_not_autoplace no) (effects (font (size 1.27 1.27))))
  (property "Footprint" "" (at 173.99 86.36 0) (hide yes) (show_name no) (do_not_autoplace no) (effects (font (size 1.27 1.27))))
  (property "Datasheet" "" (at 173.99 86.36 0) (hide yes) (show_name no) (do_not_autoplace no) (effects (font (size 1.27 1.27))))
  (property "Description" "Power symbol creates a global label with name \"+12V\"" (at 173.99 86.36 0) (hide yes) (show_name no) (do_not_autoplace no) (effects (font (size 1.27 1.27))))
  (pin "1"))
 (symbol
  (lib_id "power:+3V3")
  (at 124.46 74.93 0)
  (unit 1)
  (body_style 1)
  (exclude_from_sim no)
  (in_bom yes)
  (on_board yes)
  (in_pos_files yes)
  (dnp no)
  (property "Reference" "#PWR049" (at 124.46 78.74 0) (hide yes) (show_name no) (do_not_autoplace no) (effects (font (size 1.27 1.27))))
  (property "Value" "+3V3" (at 124.46 71.374 0) (show_name no) (do_not_autoplace no) (effects (font (size 1.27 1.27))))
  (property "Footprint" "" (at 124.46 74.93 0) (hide yes) (show_name no) (do_not_autoplace no) (effects (font (size 1.27 1.27))))
  (property "Datasheet" "" (at 124.46 74.93 0) (hide yes) (show_name no) (do_not_autoplace no) (effects (font (size 1.27 1.27))))
  (property "Description" "Power symbol creates a global label with name \"+3V3\"" (at 124.46 74.93 0) (hide yes) (show_name no) (do_not_autoplace no) (effects (font (size 1.27 1.27))))
  (pin "1"))
 (symbol
  (lib_id "power:+3V3")
  (at 189.23 140.97 0)
  (unit 1)
  (body_style 1)
  (exclude_from_sim no)
  (in_bom yes)
  (on_board yes)
  (in_pos_files yes)
  (dnp no)
  (property "Reference" "#PWR055" (at 189.23 144.78 0) (hide yes) (show_name no) (do_not_autoplace no) (effects (font (size 1.27 1.27))))
  (property "Value" "+3V3" (at 189.23 137.414 0) (show_name no) (do_not_autoplace no) (effects (font (size 1.27 1.27))))
  (property "Footprint" "" (at 189.23 140.97 0) (hide yes) (show_name no) (do_not_autoplace no) (effects (font (size 1.27 1.27))))
  (property "Datasheet" "" (at 189.23 140.97 0) (hide yes) (show_name no) (do_not_autoplace no) (effects (font (size 1.27 1.27))))
  (property "Description" "Power symbol creates a global label with name \"+3V3\"" (at 189.23 140.97 0) (hide yes) (show_name no) (do_not_autoplace no) (effects (font (size 1.27 1.27))))
  (pin "1"))
 (sheet
  (at 179.07 85.09)
  (size 40.64 36.83)
  (exclude_from_sim no)
  (in_bom yes)
  (on_board yes)
  (dnp no)
  (stroke (width 0.1524) (type solid))
  (fill (color 0 0 0 0))
  (property "Sheetname" "MOTOR 2" (at 179.07 84.3784 0) (show_name no) (do_not_autoplace no) (effects (font (size 1.27 1.27)) (justify left bottom)))
  (property "Sheetfile" "Motor 2.kicad_sch" (at 179.07 122.682 0) (show_name no) (do_not_autoplace no) (effects (font (size 1.27 1.27)) (justify left top)))
  (pin "+12V" input (at 179.07 87.63 180) (effects (font (size 1.27 1.27)) (justify left)))
  (pin "+5V" input (at 179.07 90.17 180) (effects (font (size 1.27 1.27)) (justify left)))
  (pin "DIR3" input (at 179.07 92.71 180) (effects (font (size 1.27 1.27)) (justify left)))
  (pin "DIR4" input (at 179.07 95.25 180) (effects (font (size 1.27 1.27)) (justify left)))
  (pin "OUT 3" input (at 179.07 97.79 180) (effects (font (size 1.27 1.27)) (justify left)))
  (pin "OUT 4" input (at 179.07 100.33 180) (effects (font (size 1.27 1.27)) (justify left)))
  (pin "PWM2" input (at 179.07 102.87 180) (effects (font (size 1.27 1.27)) (justify left))))
 (sheet
  (at 92.71 109.474)
  (size 27.94 38.608)
  (exclude_from_sim no)
  (in_bom yes)
  (on_board yes)
  (dnp no)
  (fields_autoplaced yes)
  (stroke (width 0.1524) (type solid))
  (fill (color 0 0 0 0))
  (property "Sheetname" "ESP32" (at 92.71 108.7624 0) (show_name no) (do_not_autoplace no) (effects (font (size 1.27 1.27)) (justify left bottom)))
  (property "Sheetfile" "ESP32.kicad_sch" (at 92.71 148.6666 0) (show_name no) (do_not_autoplace no) (effects (font (size 1.27 1.27)) (justify left top)))
  (pin "3V3" input (at 92.71 111.76 180) (effects (font (size 1.27 1.27)) (justify left)))
  (pin "SCL" bidirectional (at 92.71 114.3 180) (effects (font (size 1.27 1.27)) (justify left)))
  (pin "SDA" bidirectional (at 92.71 116.84 180) (effects (font (size 1.27 1.27)) (justify left)))
  (pin "DIR1" bidirectional (at 92.71 119.38 180) (effects (font (size 1.27 1.27)) (justify left)))
  (pin "DIR2" bidirectional (at 92.71 121.92 180) (effects (font (size 1.27 1.27)) (justify left)))
  (pin "DIR3" bidirectional (at 92.71 124.46 180) (effects (font (size 1.27 1.27)) (justify left)))
  (pin "DIR4" bidirectional (at 92.71 127 180) (effects (font (size 1.27 1.27)) (justify left)))
  (pin "PWM1" bidirectional (at 92.71 129.54 180) (effects (font (size 1.27 1.27)) (justify left)))
  (pin "PWM2" bidirectional (at 92.71 132.08 180) (effects (font (size 1.27 1.27)) (justify left))))
 (sheet
  (at 93.98 72.39)
  (size 26.67 13.97)
  (exclude_from_sim no)
  (in_bom yes)
  (on_board yes)
  (dnp no)
  (fields_autoplaced yes)
  (stroke (width 0.1524) (type solid))
  (fill (color 0 0 0 0))
  (property "Sheetname" "Buck Converter" (at 93.98 71.6784 0) (show_name no) (do_not_autoplace no) (effects (font (size 1.27 1.27)) (justify left bottom)))
  (property "Sheetfile" "regulator.kicad_sch" (at 93.98 86.9446 0) (show_name no) (do_not_autoplace no) (effects (font (size 1.27 1.27)) (justify left top)))
  (pin "12VDC" input (at 93.98 80.01 180) (effects (font (size 1.27 1.27)) (justify left)))
  (pin "3V3" input (at 120.65 80.01 0) (effects (font (size 1.27 1.27)) (justify right)))
  (pin "+5V" input (at 93.98 82.55 180) (effects (font (size 1.27 1.27)) (justify left))))
 (sheet
  (at 179.07 40.64)
  (size 40.64 33.02)
  (exclude_from_sim no)
  (in_bom yes)
  (on_board yes)
  (dnp no)
  (fields_autoplaced yes)
  (stroke (width 0.1524) (type solid))
  (fill (color 0 0 0 0))
  (property "Sheetname" "MOTOR 1" (at 179.07 39.9284 0) (show_name no) (do_not_autoplace no) (effects (font (size 1.27 1.27)) (justify left bottom)))
  (property "Sheetfile" "Motor 1.kicad_sch" (at 179.07 74.2446 0) (show_name no) (do_not_autoplace no) (effects (font (size 1.27 1.27)) (justify left top)))
  (pin "+12V" input (at 179.07 43.18 180) (effects (font (size 1.27 1.27)) (justify left)))
  (pin "+5V" input (at 179.07 45.72 180) (effects (font (size 1.27 1.27)) (justify left)))
  (pin "DIR1" input (at 179.07 48.26 180) (effects (font (size 1.27 1.27)) (justify left)))
  (pin "DIR2" input (at 179.07 50.8 180) (effects (font (size 1.27 1.27)) (justify left)))
  (pin "OUT 1" input (at 179.07 53.34 180) (effects (font (size 1.27 1.27)) (justify left)))
  (pin "OUT 2" input (at 179.07 55.88 180) (effects (font (size 1.27 1.27)) (justify left)))
  (pin "PWM1" input (at 179.07 58.42 180) (effects (font (size 1.27 1.27)) (justify left))))
 (sheet_instances
  (path ""
   (page "1")))
 (embedded_fonts no))
